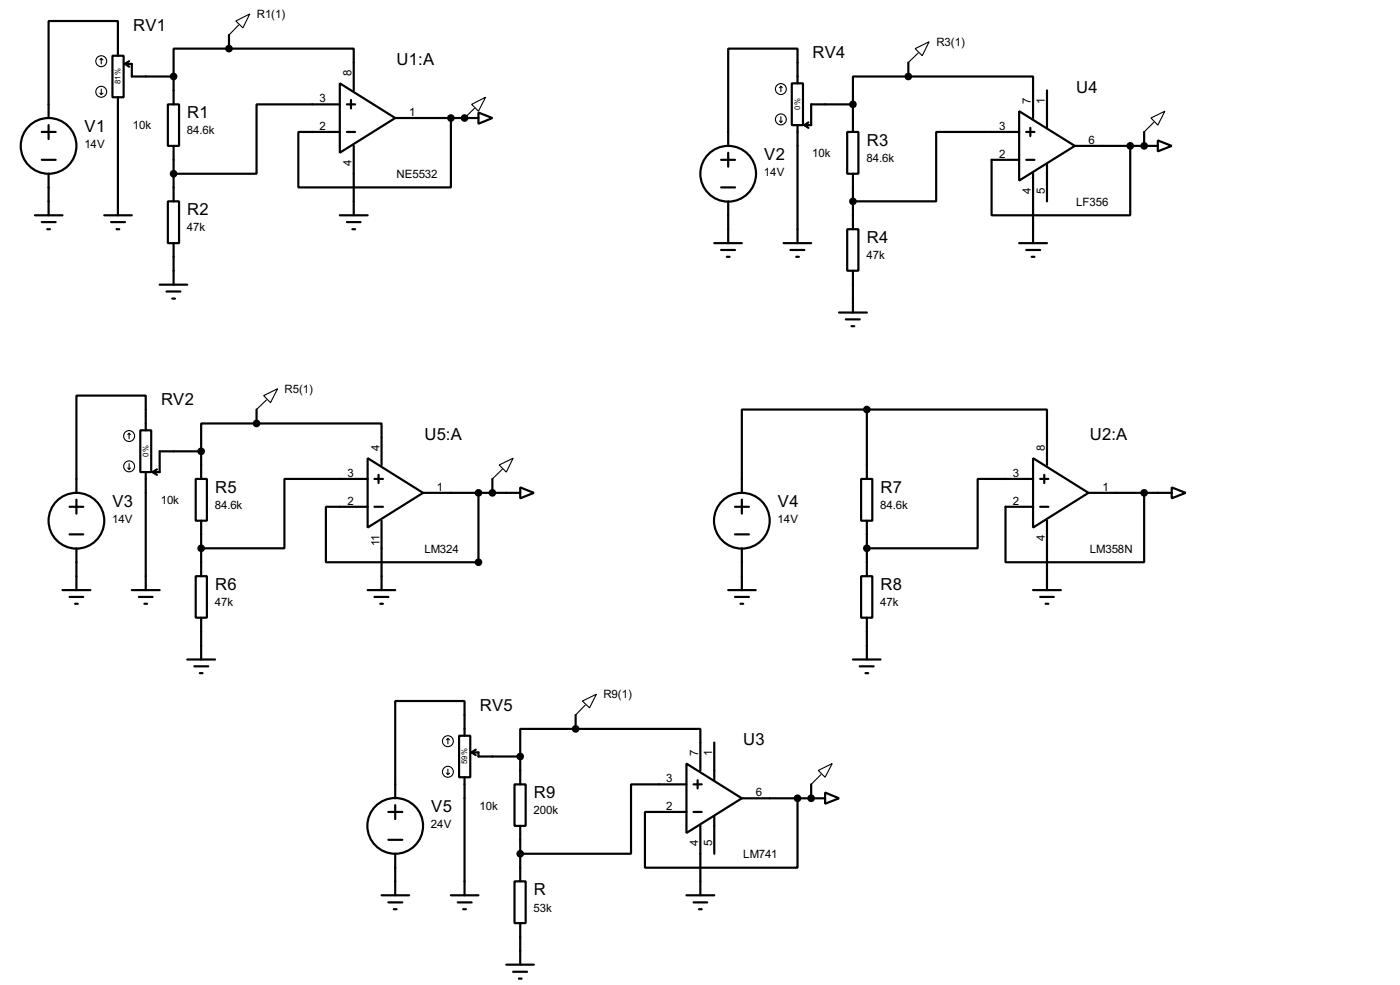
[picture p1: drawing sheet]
<svg xmlns="http://www.w3.org/2000/svg" width="256mm" height="180mm" viewBox="0 0 256 180" stroke-linecap="round" stroke-linejoin="round" font-family="sans-serif">
<g fill="none" stroke="#000" stroke-width=".4">
<path d="M20.6 10.2h2.1v7.6h-2.1zM21.6 10.2v-6.3h-12.7v17.7M21.6 17.8v21.6M22.9 11.7h1.3v2.3h7.6M22.9 11.7l.8 .5M23.7 11.2l-.8 .5M30.8 19.1h2v7.6h-2zM31.8 14v5.1M42 8.9h-10.2v5.1M42 8.9h22.8v7.7M42 6.4v2.5M62.3 15.3l10.1 6.3-10.1 6.4z"/>
<path d="M62.3 19.1h-15.3v12.7h-15.2M63.6 19.1h1.5M64.3 18.3v1.6M145.1 15.3h2v7.6h-2zM146.1 15.3v-6.4h-12.7v17.8M156.3 19.1v5.1M156.3 19.1h-7.7v3.8h-1.2M166.4 14h22.9v7.6M166.4 14h-10.1v5.1M166.4 11.5v2.5M191.8 16.6v6.8M6.4 39.4h5.1"/>
<path d="M7.7 24.2h2.5M7.7 29.3h2.5M8.9 22.9v2.6M8.9 31.8v7.6M19.1 39.4h5.1M30.8 36.9h2v7.6h-2zM31.8 26.7v10.2M62.3 39.4h5.1M63.6 24.2h1.5M64.8 26.7v12.7M72.4 21.6h15.3M82.6 21.6v12.7h-27.9v-10.1h7.6"/>
<path d="M87.7 20.6l2.5 1-2.5 1.1zM132.1 29.3h2.6M132.1 34.3h2.6M133.4 28v2.5M133.4 36.9v7.6M146.1 22.9v21.6M147.4 22.9l.7 .5M148.1 22.4l-.7 .5M155.2 24.2h2.1v7.6h-2.1zM156.3 31.8v10.2M186.7 20.4l10.2 6.3-10.2 6.4zM186.7 24.2h-15.2v12.7h-15.2"/>
<path d="M188 24.2h1.5M188 29.3h1.5M188.8 23.4v1.5M189.3 31.8v12.7M191.8 30v6.9M196.9 26.7h15.2M207.1 26.7v12.7h-25.4v-10.1h5M209.6 24.2v2.5M212.1 25.7l2.6 1-2.6 1zM7.7 40.7h2.5M8.7 42h.5M20.4 40.7h2.5"/>
<path d="M21.4 42h.5M29.3 52.1h5M30.5 53.4h2.6M31.6 54.7h.5M31.8 44.5v7.6M63.6 40.7h2.5M64.6 42h.5M130.9 44.5h5M132.1 45.8h2.6M133.2 47h.5M143.6 44.5h5M144.8 45.8h2.6"/>
<path d="M145.9 47h.5M153.7 57.2h5.1M155 58.5h2.5M155.2 42h2.1v7.6h-2.1zM156 59.7h.5M156.3 49.6v7.6M186.7 44.5h5.1M188 45.8h2.6M189 47h.5M25.7 78.8h2v7.6h-2zM26.7 78.8v-6.4h-12.7v17.8M47 77.5h22.9v7.6"/>
<path d="M47 77.5h-10.1v5.1M47 75v2.5M158.8 75h-22.9v15.2M158.8 75h33v10.1M158.8 75v12.7M12.8 92.8h2.5M12.8 97.8h2.5M14 91.5v2.5M26.7 86.4v21.6M28 86.4l.8 .5M28.8 85.9l-.8 .5M35.9 87.7h2v7.6h-2z"/>
<path d="M36.9 82.6v5.1M36.9 95.3v10.2M36.9 82.6h-7.6v3.8h-1.3M67.4 83.9l10.1 6.3-10.1 6.4zM67.4 87.7h-15.3v12.7h-15.2M68.6 92.8h1.6M68.6 87.7h1.6M69.4 86.9v1.5M69.9 95.3v12.7M77.5 90.2h17.8M87.7 90.2v12.7h-28v-10.1h7.7M90.2 87.7v2.5"/>
<path d="M95.3 89.2l2.5 1-2.5 1zM134.7 92.8h2.5M134.7 97.8h2.5M135.9 91.5v2.5M157.8 87.7h2v7.6h-2zM158.8 95.3v10.2M189.3 83.9l10.1 6.3-10.1 6.4zM189.3 87.7h-10.2v12.7h-20.3M190.6 92.8h1.5M190.6 87.7h1.5M191.3 86.9v1.5M191.8 95.3v12.7"/>
<path d="M199.4 90.2h15.3M209.6 90.2v12.7h-25.4v-10.1h5.1M214.7 89.2l2.5 1-2.5 1zM11.5 108h5.1M12.8 109.3h2.5M13.8 110.5h.5M14 100.4v7.6M24.2 108h5.1M25.5 109.3h2.5M26.5 110.5h.5M35.9 105.5h2v7.6h-2zM36.9 113.1v7.6"/>
<path d="M67.4 108h5M68.6 109.3h2.6M69.7 110.5h.5M133.4 108h5.1M134.7 109.3h2.5M135.7 110.5h.5M135.9 100.4v7.6M157.8 105.5h2v7.6h-2zM158.8 113.1v7.6M189.3 108h5.1M190.6 109.3h2.5M191.6 110.5h.5"/>
<path d="M34.3 120.7h5.1M35.6 122h2.6M36.6 123.2h.5M84.1 134.7h2.1v7.6h-2.1zM85.1 134.7v-6.4h-12.7v17.8M86.4 137.7h1.3v.8h7.6M86.4 137.7l.8 .5M87.2 137.2l-.8 .5M95.3 138.5v5.1M105.5 133.4h22.8v7.6M105.5 133.4h-10.2v5.1M105.5 130.9v2.5"/>
<path d="M125.8 139.8l10.1 6.3-10.1 6.4zM130.9 135.9v6.9M156.3 120.7h5M157.5 122h2.6M158.6 123.2h.5M71.2 148.6h2.5M71.2 153.7h2.5M72.4 147.4v2.5M72.4 156.3v7.6M85.1 142.3v21.6M94.3 143.6h2v7.6h-2zM95.3 151.2v10.1"/>
<path d="M125.8 143.6h-10.2v12.7h-20.3M127.1 148.6h1.5M127.1 143.6h1.5M127.8 142.8v1.5M128.3 151.2v12.7M130.9 149.4v6.9M135.9 146.1h15.3M146.1 146.1v12.7h-27.9v-10.2h7.6M148.6 143.6v2.5M151.2 145.1l2.5 1-2.5 1zM69.9 163.9h5.1M71.2 165.2h2.5"/>
<path d="M72.2 166.4h.5M82.6 163.9h5.1M83.9 165.2h2.5M84.9 166.4h.5M92.8 176.6h5M94 177.9h2.6M94.3 161.3h2v7.7h-2zM95.1 179.1h.5M95.3 169v7.6M125.8 163.9h5.1M127.1 165.2h2.5M128.1 166.4h.5"/>
<circle cx="8.9" cy="26.7" r="5.1"/>
<circle cx="133.4" cy="31.8" r="5.1"/>
<circle cx="14" cy="95.3" r="5.1"/>
<circle cx="135.9" cy="95.3" r="5.1"/>
<circle cx="72.4" cy="151.2" r="5.1"/>
</g>
<g fill="#000">
<circle cx="85.1" cy="21.6" r=".2"/>
<circle cx="209.6" cy="26.7" r=".2"/>
<circle cx="148.6" cy="146.1" r=".2"/>
</g>
<g fill="#000" stroke="#000" stroke-width=".4">
<circle cx="31.8" cy="14" r=".5"/>
<circle cx="41.9" cy="8.9" r=".5"/>
<circle cx="156.2" cy="19.1" r=".5"/>
<circle cx="166.4" cy="14" r=".5"/>
<circle cx="31.8" cy="31.8" r=".5"/>
<circle cx="82.6" cy="21.6" r=".5"/>
<circle cx="85.1" cy="21.6" r=".5"/>
<circle cx="156.2" cy="36.9" r=".5"/>
<circle cx="207" cy="26.7" r=".5"/>
<circle cx="209.6" cy="26.7" r=".5"/>
<circle cx="47" cy="77.5" r=".5"/>
<circle cx="158.8" cy="75" r=".5"/>
<circle cx="36.8" cy="82.6" r=".5"/>
<circle cx="87.6" cy="90.2" r=".5"/>
<circle cx="90.2" cy="90.2" r=".5"/>
<circle cx="209.6" cy="90.2" r=".5"/>
<circle cx="36.8" cy="100.4" r=".5"/>
<circle cx="87.6" cy="102.9" r=".5"/>
<circle cx="158.8" cy="100.4" r=".5"/>
<circle cx="95.3" cy="138.5" r=".5"/>
<circle cx="105.4" cy="133.4" r=".5"/>
<circle cx="95.3" cy="156.3" r=".5"/>
<circle cx="146.1" cy="146.1" r=".5"/>
<circle cx="148.6" cy="146.1" r=".5"/>
</g>
<g fill="none" stroke="#000" stroke-width=".2">
<path d="M18.3 17.1l.3 .2M18.6 10.7l-.3 .3M18.6 10.7l.3 .3M18.6 10.7v1M18.6 16.3v1M18.9 17.1l-.3 .2M43.2 3.9l2.6-1.3-1.3 2.5zM43.7 4.6l-1.7 1.8M86.4 19.1l2.6-1.3-1.3 2.6zM86.9 19.9l-1.8 1.7M143.1 15.8l-.3 .3M143.1 15.8l.2 .3"/>
<path d="M143.1 15.8v1M167.7 8.9l2.5-1.2-1.2 2.5zM168.2 9.7l-1.8 1.8M142.8 22.2l.3 .2M143.1 21.4v1M143.3 22.2l-.2 .2M210.9 21.6l2.5-1.2-1.3 2.5zM211.4 22.4l-1.8 1.8M23.7 79.3l-.3 .3M23.7 79.3l.2 .3M23.7 79.3v1M48.3 72.4l2.6-1.2-1.3 2.5z"/>
<path d="M48.8 73.2l-1.8 1.8M23.4 85.7l.3 .2M23.7 84.9v1M23.9 85.7l-.2 .2M91.5 85.1l2.5-1.2-1.2 2.5zM92 85.9l-1.8 1.8M82.1 135.2l-.3 .2M82.1 135.2l.3 .2M82.1 135.2v1M106.7 128.3l2.6-1.2-1.3 2.5zM107.2 129.1l-1.7 1.8M81.8 141.5l.3 .3"/>
<path d="M82.1 140.8v1M82.4 141.5l-.3 .3M149.9 141l2.6-1.2-1.3 2.5zM150.4 141.8l-1.8 1.8"/>
<circle cx="18.5" cy="11.2" r="1"/>
<circle cx="18.5" cy="16.8" r="1"/>
<circle cx="143" cy="16.3" r="1"/>
<circle cx="143" cy="21.9" r="1"/>
<circle cx="23.6" cy="79.8" r="1"/>
<circle cx="23.6" cy="85.4" r="1"/>
<circle cx="82" cy="135.7" r="1"/>
<circle cx="82" cy="141.3" r="1"/>
</g>
<g font-size="3.4">
<text x="24.4" y="5.6">RV1</text>
<text x="72.7" y="12">U1:A</text>
<text x="148.9" y="10.6">RV4</text>
<text x="197.2" y="17">U4</text>
<text x="34.3" y="21.7">R1</text>
<text x="15.5" y="24.2">V1</text>
<text x="140" y="29.3">V2</text>
<text x="158.8" y="26.7">R3</text>
<text x="34.3" y="39.4">R2</text>
<text x="158.8" y="44.5">R4</text>
<text x="29.5" y="74.1">RV2</text>
<text x="77.8" y="80.5">U5:A</text>
<text x="199.7" y="80.5">U2:A</text>
<text x="20.6" y="92.8">V3</text>
<text x="39.4" y="90.2">R5</text>
<text x="142.5" y="92.8">V4</text>
<text x="161.3" y="90.2">R7</text>
<text x="39.4" y="108">R6</text>
<text x="161.3" y="108">R8</text>
<text x="87.9" y="130.1">RV5</text>
<text x="136.2" y="136.4">U3</text>
<text x="79" y="148.7">V5</text>
<text x="97.8" y="146.1">R9</text>
<text x="97.8" y="163.9">R</text>
</g>
<g font-size="2.4">
<text x="47" y="3.2">R1(1)</text>
<text x="171.5" y="8.3">R3(1)</text>
<text x="64.4" y="14" transform="rotate(-90 64.4 14)">8</text>
<text x="24.4" y="23.7">10k</text>
<text x="58.6" y="18.7">3</text>
<text x="58.6" y="23.8">2</text>
<text x="75" y="21.2">1</text>
<text x="183.1" y="23.8">3</text>
<text x="188.9" y="19.1" transform="rotate(-90 188.9 19.1)">7</text>
<text x="191.4" y="19.1" transform="rotate(-90 191.4 19.1)">1</text>
<text x="15.5" y="27.2">14V</text>
<text x="34.3" y="24.6">84.6k</text>
<text x="148.8" y="28.8">10k</text>
<text x="158.8" y="29.6">84.6k</text>
<text x="183.1" y="28.9">2</text>
<text x="199.4" y="26.3">6</text>
<text x="64.4" y="30.4" transform="rotate(-90 64.4 30.4)">4</text>
<text x="72.6" y="32.6">NE5532</text>
<text x="140" y="32.2">14V</text>
<text x="188.9" y="35.4" transform="rotate(-90 188.9 35.4)">4</text>
<text x="191.4" y="35.5" transform="rotate(-90 191.4 35.5)">5</text>
<text x="197.1" y="37.7">LF356</text>
<text x="34.3" y="42.3">47k</text>
<text x="158.8" y="47.4">47k</text>
<text x="52.1" y="71.9">R5(1)</text>
<text x="69.5" y="82.6" transform="rotate(-90 69.5 82.6)">4</text>
<text x="191.4" y="82.6" transform="rotate(-90 191.4 82.6)">8</text>
<text x="63.7" y="87.3">3</text>
<text x="80.1" y="89.8">1</text>
<text x="185.6" y="87.3">3</text>
<text x="202" y="89.8">1</text>
<text x="20.6" y="95.7">14V</text>
<text x="29.5" y="92.3">10k</text>
<text x="39.4" y="93.2">84.6k</text>
<text x="63.7" y="92.4">2</text>
<text x="142.5" y="95.7">14V</text>
<text x="161.3" y="93.2">84.6k</text>
<text x="185.6" y="92.4">2</text>
<text x="69.5" y="99.9" transform="rotate(-90 69.5 99.9)">11</text>
<text x="77.7" y="101.2">LM324</text>
<text x="191.4" y="99" transform="rotate(-90 191.4 99)">4</text>
<text x="199.6" y="101.2">LM358N</text>
<text x="39.4" y="111">47k</text>
<text x="161.3" y="111">47k</text>
<text x="110.5" y="127.8">R9(1)</text>
<text x="122.1" y="143.2">3</text>
<text x="127.9" y="138.5" transform="rotate(-90 127.9 138.5)">7</text>
<text x="130.5" y="138.5" transform="rotate(-90 130.5 138.5)">1</text>
<text x="87.9" y="148.2">10k</text>
<text x="97.8" y="149.1">200k</text>
<text x="122.1" y="148.2">2</text>
<text x="138.5" y="145.7">6</text>
<text x="79" y="151.6">24V</text>
<text x="127.9" y="154.9" transform="rotate(-90 127.9 154.9)">4</text>
<text x="130.5" y="154.9" transform="rotate(-90 130.5 154.9)">5</text>
<text x="136.1" y="157.1">LM741</text>
<text x="97.8" y="166.9">53k</text>
</g>
<g font-size="1.6">
<text x="22.1" y="15.4" transform="rotate(-90 22.1 15.4)">81%</text>
<text x="146.6" y="20.1" transform="rotate(-90 146.6 20.1)">0%</text>
<text x="27.2" y="83.6" transform="rotate(-90 27.2 83.6)">0%</text>
<text x="85.6" y="139.9" transform="rotate(-90 85.6 139.9)">59%</text>
</g>
</svg>
